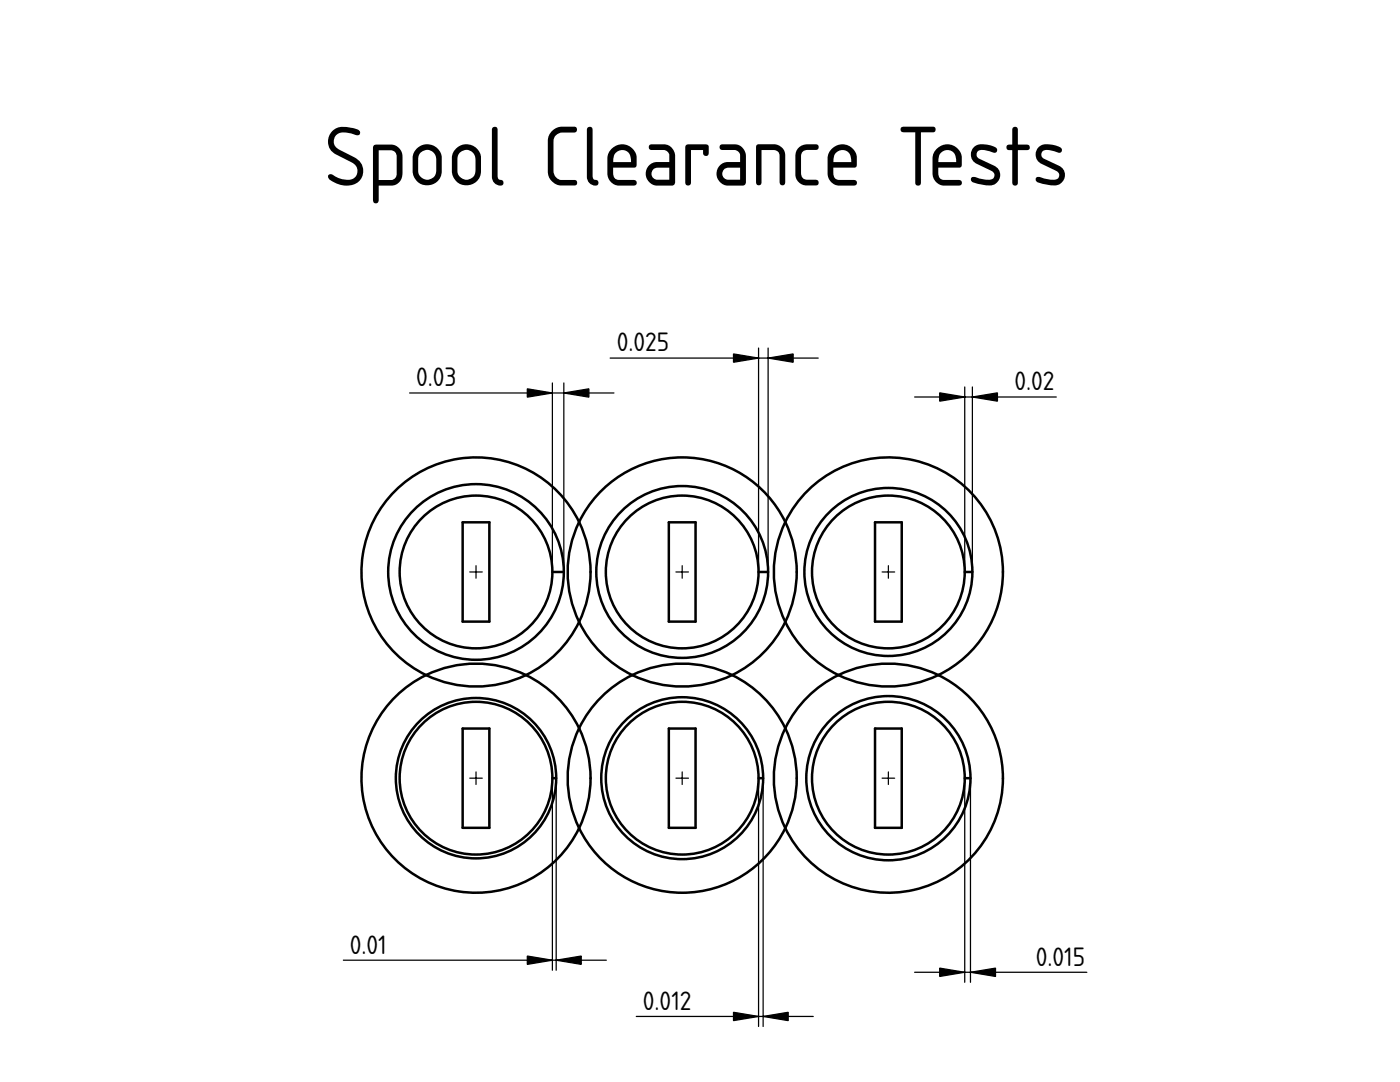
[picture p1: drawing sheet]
<svg xmlns="http://www.w3.org/2000/svg" width="279mm" height="216mm" viewBox="0 0 279 216" stroke-linecap="round" stroke-linejoin="round" font-family="sans-serif">
<g fill="none" stroke="#000" stroke-width=".5">
<path d="M92.3 104.2h5.4v19.8h-5.4zM110.2 114.1h2.3M115.6 104.2a22.9 22.9 0 0 1 0 19.9M115.6 104.2a22.9 22.9 0 0 0 0 19.9M115.6 104.2a22.9 22.9 0 0 1 20.5-12.9 22.9 22.9 0 0 1 20.6 12.9M115.6 104.2a22.9 22.9 0 0 0-36.8-6.2 22.9 22.9 0 0 0 6.2 36.7M133.5 104.2h5.3v19.8h-5.3zM151.4 114.1h1.9M156.7 104.2a22.9 22.9 0 0 0 0 19.9M156.7 104.2a22.9 22.9 0 0 1 0 19.9M156.7 104.2a22.9 22.9 0 0 1 36.8-6.2 22.9 22.9 0 0 1-6.2 36.7M174.6 104.2h5.4v19.8h-5.4z"/>
<path d="M192.5 114.1h1.6M85 134.7a22.9 22.9 0 0 1 20 0M85 134.7a22.9 22.9 0 0 0 20 0M85 134.7a22.9 22.9 0 0 0-6.2 36.7 22.9 22.9 0 0 0 36.8-6.2M105 134.7a22.9 22.9 0 0 1 10.6 10.6M115.6 124.1a22.9 22.9 0 0 0 10.6 10.6M115.6 124.1a22.9 22.9 0 0 1-10.6 10.6M126.2 134.7a22.9 22.9 0 0 1 19.9 0M126.2 134.7a22.9 22.9 0 0 0 19.9 0M126.2 134.7a22.9 22.9 0 0 0-10.6 10.6M146.1 134.7a22.9 22.9 0 0 1 10.6 10.6M156.7 124.1a22.9 22.9 0 0 1-10.6 10.6"/>
<path d="M156.7 124.1a22.9 22.9 0 0 0 10.6 10.6M167.3 134.7a22.9 22.9 0 0 1 20 0M167.3 134.7a22.9 22.9 0 0 0-10.6 10.6M167.3 134.7a22.9 22.9 0 0 0 20 0M187.3 134.7a22.9 22.9 0 0 1 6.2 36.7 22.9 22.9 0 0 1-36.8-6.2M92.3 145.4h5.4v19.8h-5.4zM110.2 155.3h.8M115.6 145.3a22.9 22.9 0 0 1 0 19.9M115.6 145.3a22.9 22.9 0 0 0 0 19.9M133.5 145.4h5.3v19.8h-5.3zM151.4 155.3h.9M156.7 145.3a22.9 22.9 0 0 0 0 19.9"/>
<path d="M156.7 145.3a22.9 22.9 0 0 1 0 19.9M174.6 145.4h5.4v19.8h-5.4zM192.5 155.3h1.2M115.6 165.2a22.9 22.9 0 0 0 20.5 12.9 22.9 22.9 0 0 0 20.6-12.9"/>
<circle cx="95" cy="114.1" r="17.5"/>
<circle cx="95" cy="114.1" r="15.2"/>
<circle cx="136.1" cy="114.1" r="17.1"/>
<circle cx="136.1" cy="114.1" r="15.2"/>
<circle cx="177.3" cy="114.1" r="16.8"/>
<circle cx="177.3" cy="114.1" r="15.2"/>
<circle cx="95" cy="155.3" r="16"/>
<circle cx="95" cy="155.3" r="15.2"/>
<circle cx="136.1" cy="155.3" r="16.2"/>
<circle cx="136.1" cy="155.3" r="15.2"/>
<circle cx="177.3" cy="155.3" r="16.4"/>
<circle cx="177.3" cy="155.3" r="15.2"/>
</g>
<g fill="#000" stroke="#080808" stroke-width=".25">
<path d="M95 112.9v2.5zM93.7 114.1h2.5z" fill-rule="evenodd"/>
<path d="M136.1 112.9v2.5zM134.9 114.1h2.5z" fill-rule="evenodd"/>
<path d="M177.3 112.9v2.5zM176 114.1h2.5z" fill-rule="evenodd"/>
<path d="M95 154v2.5zM93.7 155.3h2.5z" fill-rule="evenodd"/>
<path d="M136.1 154v2.5zM134.9 155.3h2.5z" fill-rule="evenodd"/>
<path d="M177.3 154v2.5zM176 155.3h2.5z" fill-rule="evenodd"/>
</g>
<g fill="none" stroke="#000" stroke-width=".25">
<path d="M81.7 78.4h40.8M110.2 76.4v37.7M112.5 76.4v37.7M121.8 71.5h41.5M151.4 69.5v44.6M153.3 69.5v44.6M182.5 79.2h28.3M192.5 77.2v36.9M194.1 77.2v36.9M110.2 155.3v38.3M111 155.3v38.3M151.4 155.3v49.5"/>
<path d="M152.3 155.3v49.5M192.5 155.3v40.7M193.7 155.3v40.7M68.5 191.6h52.5M182.5 194h34.4M127 202.8h35.3"/>
</g>
<path d="M105.2 77.6l5 .8-5 .8zM112.5 78.4l5-.8v1.6zM146.4 70.6l5 .9-5 .8zM153.3 71.5l5-.9v1.7zM187.5 78.4l5 .8-5 .9zM194.1 79.2l5-.8v1.7zM105.2 190.8l5 .8-5 .8zM111 191.6l5-.8v1.6zM187.5 193.2l5 .8-5 .8zM193.7 194l5-.8v1.6zM146.4 202l5 .8-5 .9zM152.3 202.8l5-.8v1.7z" fill="#000" stroke="#000" stroke-width=".25"/>
<text font-size="15.9" x="64.7" y="37">Spool Clearance Tests</text>
<g font-size="5">
<text x="123.1" y="70.1">0.025</text>
<text x="83.1" y="77.1">0.03</text>
<text x="202.5" y="77.9">0.02</text>
<text x="69.8" y="190.3">0.01</text>
<text x="206.7" y="192.7">0.015</text>
<text x="128.3" y="201.5">0.012</text>
</g>
</svg>
